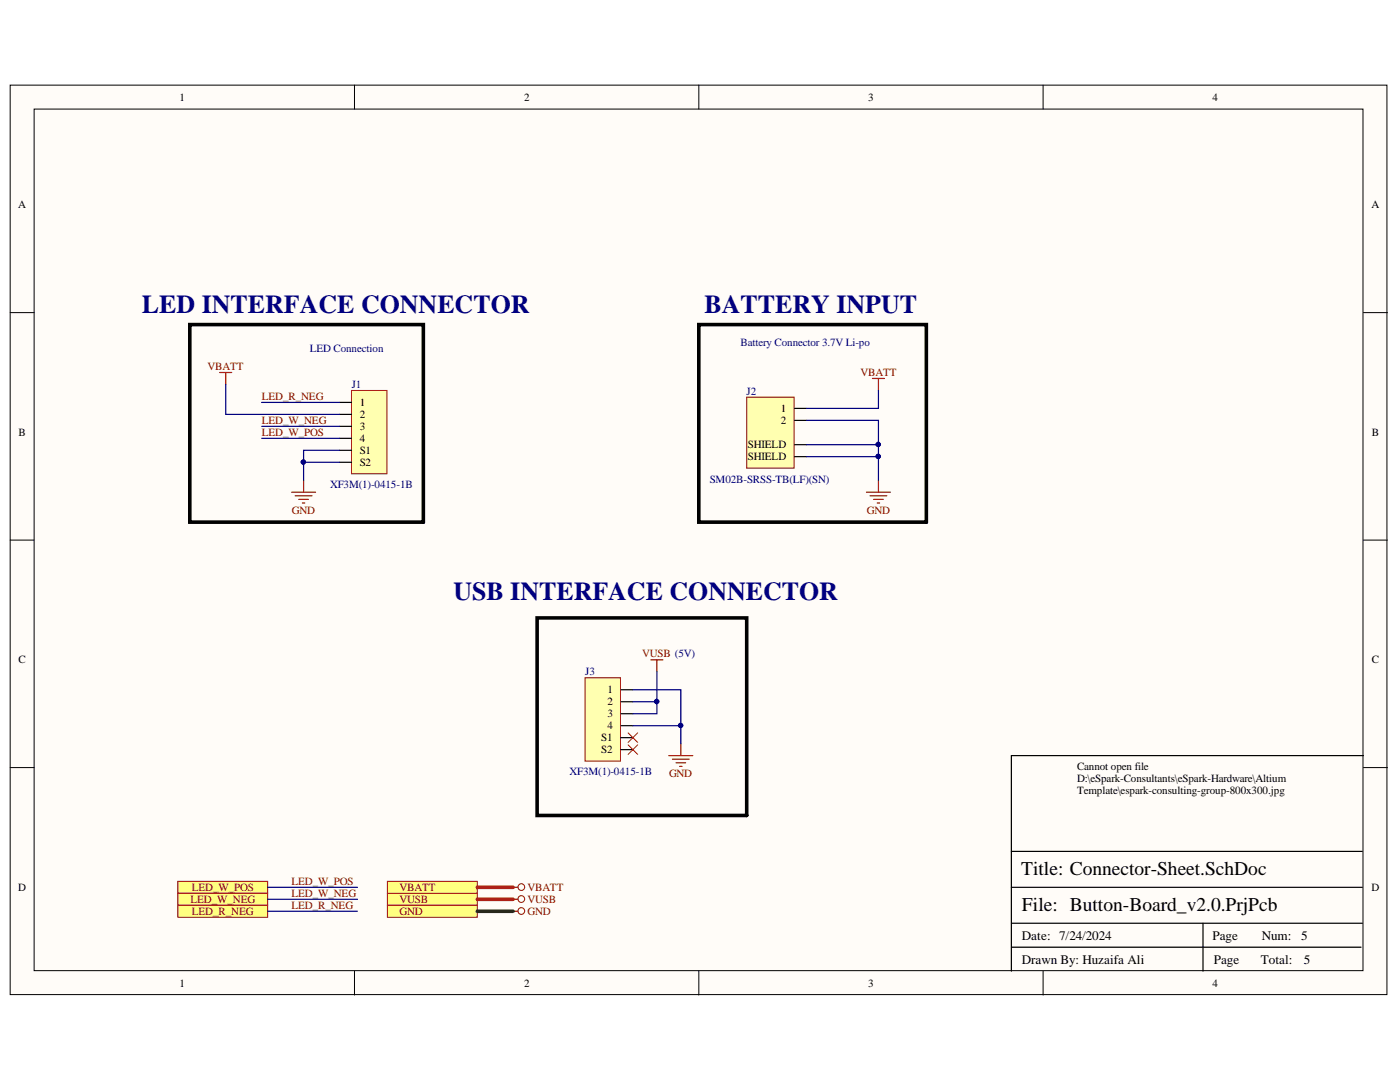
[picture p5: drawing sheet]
<svg xmlns="http://www.w3.org/2000/svg" width="279mm" height="216mm" viewBox="0 0 279 216" stroke-linecap="round" stroke-linejoin="round" font-family="sans-serif">
<g fill="#fffcf8" stroke="#000" stroke-width=".2">
<path d="M2 17h274.8v181.5h-274.8z"/>
<path d="M6.8 21.8h265.2v171.9h-265.2z"/>
</g>
<path d="M70.7 17v4.8M139.5 17v4.8M208.2 17v4.8M2 62.4h4.8M272.1 62.4h4.8M2 107.8h4.8M272.1 107.8h4.8M2 153.2h4.8M272.1 153.2h4.8M70.7 193.8v4.8M139.5 193.8v4.8M208.2 193.8v4.8" fill="none" stroke="#000" stroke-width=".2"/>
<path d="M272.1 150.8h-70.3v43M201.8 177.1h70.1M201.8 169.9h70.1M201.8 189h69.8M201.8 184.2h70.1M240.1 184.2v9.6" fill="none" stroke="#000" stroke-width=".24"/>
<g fill="none" stroke="#800000" stroke-width=".24">
<path d="M174.1 75.5h2.4M175.3 75.5v2.4M58.2 98.2h4.8M58.9 98.9h3.4M59.6 99.6h1.9M60.6 95.8v2.4M172.9 98.2h4.8M173.6 98.9h3.4M174.4 99.6h1.9M175.3 95.8v2.4M60.3 100.4h.5M175.1 100.4h.5"/>
<path d="M129.9 131.7h2.4M131.1 131.7v2.4M133.5 150.8h4.8M134.2 151.5h3.3M134.9 152.2h1.9M135.6 152.9h.5M135.9 148.4v2.4"/>
</g>
<g fill="#ffff80" stroke="#800000" stroke-width=".2">
<path d="M77.3 178.2h17.9v2.4h-17.9z" fill-rule="evenodd"/>
<path d="M35.5 175.9h17.9v2.3h-17.9z" fill-rule="evenodd"/>
<path d="M35.5 178.2h17.9v2.4h-17.9z" fill-rule="evenodd"/>
<path d="M35.5 180.6h17.9v2.4h-17.9z" fill-rule="evenodd"/>
</g>
<circle cx="104" cy="179.4" r=".67" fill="none" stroke="#800000" stroke-width=".2"/>
<path d="M102.4 179.4h1" fill="none" stroke="#800000" stroke-width=".24"/>
<path d="M37.9 64.8h46.6v39.4h-46.6zM139.5 64.8h45.4v39.4h-45.4zM107.2 123.3h41.8v39.4h-41.8z" fill="none" stroke="#000" stroke-width=".72"/>
<path d="M149 79.2h9.5v14.2h-9.5z" fill="#ffffb0" stroke="#800000" stroke-width=".2"/>
<path d="M158.6 81.5h2.4M158.6 83.9h2.4M158.6 88.7h2.4M158.6 91.1h2.4" fill="none" stroke="#000" stroke-width=".24"/>
<path d="M70.1 77.9h7.1v16.6h-7.1z" fill="#ffffb0" stroke="#800000" stroke-width=".2"/>
<path d="M67.8 80.3h2.3M67.8 82.7h2.3M67.8 85.1h2.3M67.8 87.5h2.3M67.8 89.9h2.3M67.8 92.2h2.3" fill="none" stroke="#000" stroke-width=".24"/>
<path d="M116.8 135.2h7v16.7h-7z" fill="#ffffb0" stroke="#800000" stroke-width=".2"/>
<path d="M124 137.6h2.3M123.9 147.2h2.4M123.9 149.6h2.4M124 140h2.3M124 142.4h2.3M124 144.8h2.3" fill="none" stroke="#000" stroke-width=".24"/>
<path d="M125.4 146.2l1.9 1.9M125.4 148.6l1.9 1.9M127.3 146.2l-1.9 1.9M127.3 148.6l-1.9 1.9" fill="none" stroke="#f00" stroke-width=".2"/>
<path d="M77.3 180.6h17.9v2.4h-17.9z" fill-rule="evenodd" fill="#ffff80" stroke="#800000" stroke-width=".2"/>
<g fill="none" stroke="#800000" stroke-width=".2">
<circle cx="104" cy="177" r=".67"/>
<circle cx="104" cy="181.8" r=".67"/>
</g>
<path d="M102.4 177.1h1M102.4 181.8h1" fill="none" stroke="#800000" stroke-width=".24"/>
<path d="M77.3 175.9h17.9v2.3h-17.9z" fill-rule="evenodd" fill="#ffff80" stroke="#800000" stroke-width=".2"/>
<path d="M43.9 74.3h2.3M45.1 74.3v2.4" fill="none" stroke="#800000" stroke-width=".24"/>
<g fill="none" stroke="#000080" stroke-width=".24">
<path d="M45.1 76.7v6h22.7M175.3 77.9v3.6h-14.3M52.2 87.5h15.6M52.2 85.1h15.6M52.2 80.3h15.6M67.8 92.2h-7.2v3.6M67.8 89.9h-7.2v2.3M161 83.9h14.3v4.8h-14.3M175.3 88.7v2.4h-14.3M175.3 91.1v4.7M126.3 137.6h9.6v7.2M131.1 134.1v5.9h-4.8"/>
<path d="M126.3 144.8h9.6v3.6M131.1 140v2.4h-4.8M53.4 179.4h17.9M53.4 177.1h17.9M53.4 181.8h17.9"/>
</g>
<g fill="#000080" stroke="#000080" stroke-width=".2">
<circle cx="60.5" cy="92.2" r=".43"/>
<circle cx="175.3" cy="91.1" r=".43"/>
<circle cx="175.3" cy="88.7" r=".43"/>
<circle cx="135.8" cy="144.8" r=".43"/>
<circle cx="131" cy="140" r=".43"/>
</g>
<path d="M95.2 181.8h7.2" fill="none" stroke="#274e13" stroke-width=".72"/>
<path d="M95.2 179.4h7.2M95.2 177.1h7.2" fill="none" stroke="#f00" stroke-width=".72"/>
<g font-size="5.2" fill="#000080">
<text x="28.3" y="62.5">LED INTERFACE CONNECTOR</text>
<text x="140.6" y="62.5">BATTERY INPUT</text>
<text x="90.5" y="119.8">USB INTERFACE CONNECTOR</text>
</g>
<g font-size="3.9">
<text x="203.8" y="174.6">Title: Connector-Sheet.SchDoc</text>
<text x="204" y="181.7">File: Button-Board_v2.0.PrjPcb</text>
</g>
<g font-size="2.6">
<text x="204" y="187.5">Date: 7/24/2024</text>
<text x="242" y="187.5">Page</text>
<text x="251.8" y="187.5">Num:</text>
<text x="259.7" y="187.5">5</text>
<text x="204" y="192.3">Drawn By: Huzaifa Ali</text>
<text x="242.3" y="192.3">Page</text>
<text x="251.6" y="192.3">Total:</text>
<text x="260.2" y="192.3">5</text>
</g>
<g font-size="2.2">
<text x="35.9" y="20.1">1</text>
<text x="104.6" y="20.1">2</text>
<text x="173.3" y="20.1">3</text>
<text x="242" y="20.1">4</text>
<text x="3.6" y="41.6">A</text>
<text x="273.7" y="41.6">A</text>
<text x="71.8" y="81.1">1</text>
<text x="71.8" y="83.4">2</text>
<text x="155.8" y="82.2">1</text>
<text x="3.7" y="87">B</text>
<text x="71.8" y="85.8">3</text>
<text x="71.8" y="88.2">4</text>
<text x="149.2" y="89.4">SHIELD</text>
<text x="155.8" y="84.6">2</text>
<text x="273.8" y="87">B</text>
<text x="71.8" y="90.6">S1</text>
<text x="71.8" y="93">S2</text>
<text x="149.2" y="91.9">SHIELD</text>
<text x="3.7" y="132.4">C</text>
<text x="273.8" y="132.4">C</text>
<text x="121.3" y="138.4">1</text>
<text x="121.3" y="140.7">2</text>
<text x="121.3" y="143.1">3</text>
<text x="120" y="147.9">S1</text>
<text x="121.3" y="145.6">4</text>
<text x="120" y="150.3">S2</text>
<text x="214.9" y="153.7">Cannot open file</text>
<text x="214.9" y="156">D:\eSpark-Consultants\eSpark-Hardware\Altium</text>
<text x="214.9" y="158.4">Template\espark-consulting-group-800x300.jpg</text>
<text x="3.6" y="177.8">D</text>
<text x="273.7" y="177.8">D</text>
<text x="35.9" y="196.9">1</text>
<text x="104.6" y="196.9">2</text>
<text x="173.3" y="196.9">3</text>
<text x="242" y="196.9">4</text>
</g>
<g font-size="2.2" fill="#000080">
<text x="61.8" y="70.2">LED Connection</text>
<text x="147.8" y="69.1">Battery Connector 3.7V Li-po</text>
<text x="70.2" y="77.4">J1</text>
<text x="149" y="78.8">J2</text>
<text x="65.9" y="97.3">XF3M(1)-0415-1B</text>
<text x="141.6" y="96.3">SM02B-SRSS-TB(LF)(SN)</text>
<text x="116.8" y="134.7">J3</text>
<text x="113.6" y="154.6">XF3M(1)-0415-1B</text>
</g>
<g font-size="2.2" fill="#800000">
<text x="41.4" y="73.9">VBATT</text>
<text x="171.7" y="75.1">VBATT</text>
<text x="52.3" y="79.8">LED_R_NEG</text>
<text x="52.3" y="84.6">LED_W_NEG</text>
<text x="52.3" y="87">LED_W_POS</text>
<text x="58.3" y="102.5">GND</text>
<text x="173" y="102.5">GND</text>
<text x="128.2" y="131.2">VUSB (5V)</text>
<text x="133.5" y="155.1">GND</text>
<text x="38.3" y="177.8">LED_W_POS</text>
<text x="58.2" y="178.9">LED_W_NEG</text>
<text x="58.2" y="176.6">LED_W_POS</text>
<text x="79.7" y="177.8">VBATT</text>
<text x="105.3" y="177.8">VBATT</text>
<text x="38.1" y="180.1">LED_W_NEG</text>
<text x="38.3" y="182.6">LED_R_NEG</text>
<text x="58.2" y="181.4">LED_R_NEG</text>
<text x="79.7" y="180.1">VUSB</text>
<text x="79.7" y="182.6">GND</text>
<text x="105.3" y="180.1">VUSB</text>
<text x="105.3" y="182.6">GND</text>
</g>
</svg>
